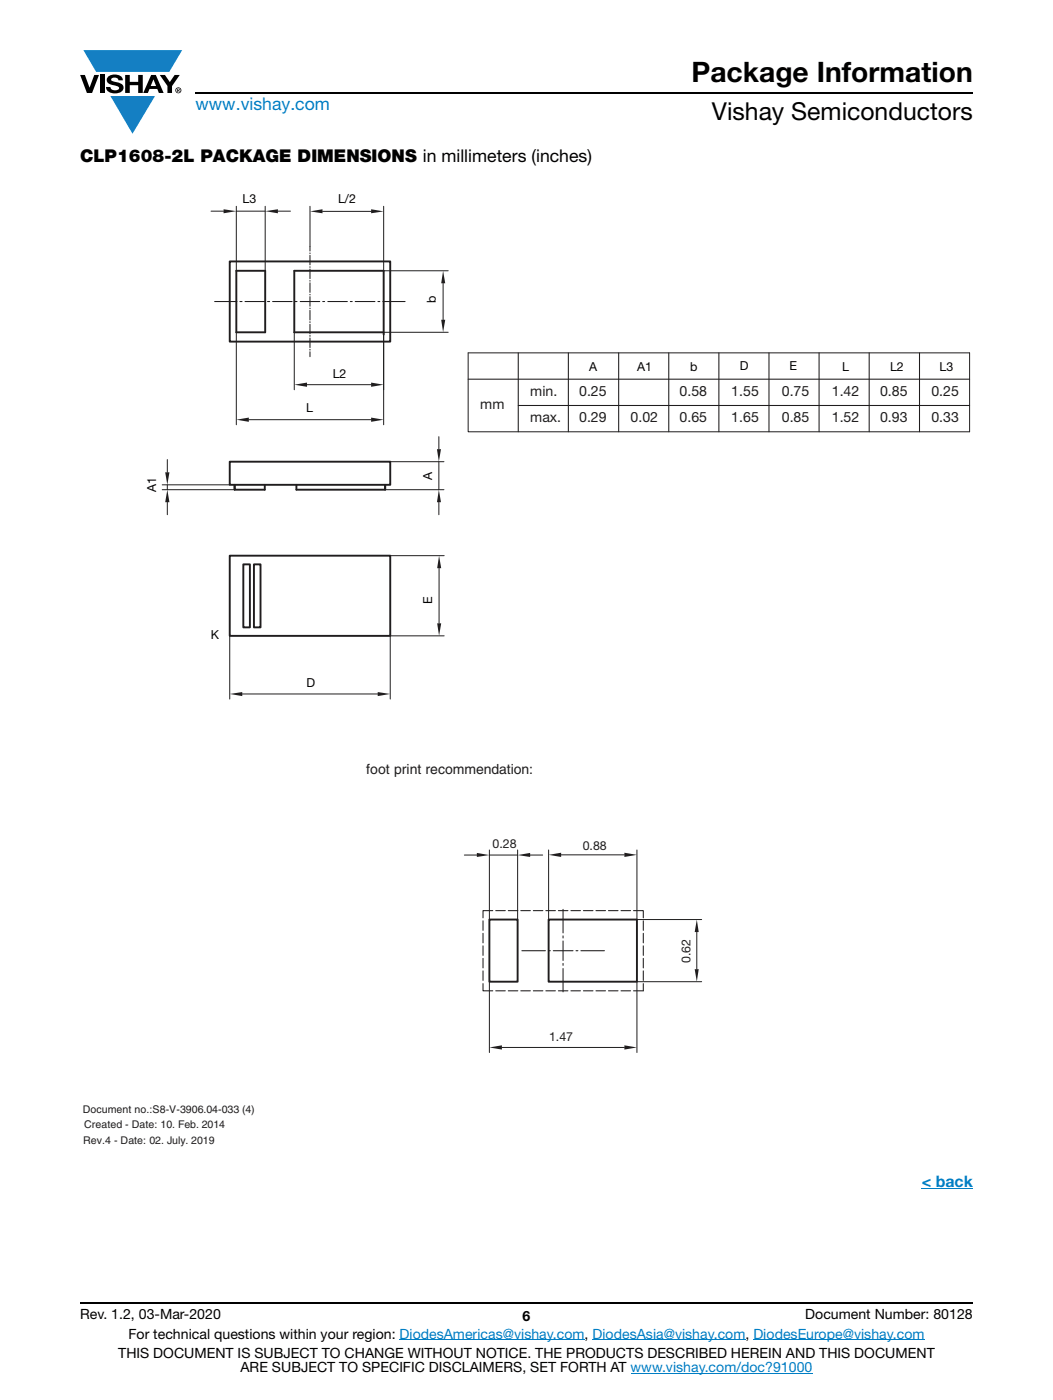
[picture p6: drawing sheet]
<svg xmlns="http://www.w3.org/2000/svg" width="210mm" height="279mm" viewBox="0 0 210 279" stroke-linecap="round" stroke-linejoin="round" font-family="sans-serif">
<g fill="#147fc3">
<path d="M16.6 10h19.7l-2.5 4.3h-1.2h-13.4z"/>
<path d="M22 19.2h8.9l-4.5 7.5z"/>
</g>
<g fill="#000">
<path d="M16 15h.9l1 2.5 .9-2.5h.9l-1.3 3.6h-1.1zM19.9 15h.9v3.6h-.9zM21.6 15.3a2.1 2.1 0 0 1 2.8 .3l.1 .4h-.9a.79 .79 0 0 0-.7-.5 .79 .79 0 0 0-.7 .4l.2 .3 1 .2a1.08 1.08 0 0 1 1.2 1 1.08 1.08 0 0 1-1.1 1.2 1.73 1.73 0 0 1-2.4-1.2h.9a.96 .96 0 0 0 .8 .6 .96 .96 0 0 0 1-.4 1.31 1.31 0 0 0-1.3-.6 1.03 1.03 0 0 1-1-.6 1.03 1.03 0 0 1 .1-1.1zM25 15h.9v1.3h1.7v-1.3h.9v3.6h-.9v-1.6h-1.7v1.6h-.9zM31.9 15h1l1 1.4 .9-1.4h1l-1.5 2.2v1.4h-.9v-1.4z"/>
<path d="M30.6 15.8l.5 1.4h-1zM30.1 15l-1.5 3.6h.9l.3-.8h1.6l.3 .8h.9l-1.5-3.6z"/>
<path d="M35.5 17.8h.2v.2h-.2zM35.3 17.7v.7h.2v-.3l.3 .3-.1-.3 .1-.2v-.2z"/>
<path d="M35.1 18a.46 .46 0 0 1 .9 0 .46 .46 0 0 1-.9 0zM35 18a.6 .6 0 0 0 1.2 0 .6 .6 0 0 0-1.2 0z"/>
</g>
<path d="M39 18.6h155M16 260h178" fill="none" stroke="#000" stroke-width=".36"/>
<path d="M79.7 267.4h36.9M118.2 267.4h30.5M125.8 274h36.2M150.2 267.4h34.2" fill="none" stroke="#007ec4" stroke-width=".2"/>
<path d="M183.7 237.1h.2z" fill="#007ec4"/>
<path d="M183.8 237.1h10.2" fill="none" stroke="#007ec4" stroke-width=".2"/>
<path d="M16.5 38.5h177v190.3h-177z" fill="#fff"/>
<path d="M47.1 54h5.8v12.3h-5.8zM76.5 66.3h-17.8v-12.3h17.8v12.8M45.8 92.1h32v4.7h-32zM52.8 96.8v.9h-6v-.9v.9M59.1 96.8v.9h17.7v-.9v.9M45.8 110.9h32v16h-32z" fill="none" stroke="#201d1e" stroke-width=".38"/>
<path d="M42.1 42.1h2.5M47.1 41.2v12.8M47.1 42.1h5.8M52.9 41.2v12.8M55.4 42.1h2.5" fill="none" stroke="#201d1e" stroke-width=".2"/>
<g fill="#201d1e">
<path d="M44.6 41.8l2.5 .3-2.5 .5z"/>
<path d="M52.9 42.1l2.5-.3v.8z"/>
</g>
<path d="M45.8 126.9v12.6M48.3 138.5h27M77.8 126.9v12.6" fill="none" stroke="#201d1e" stroke-width=".2"/>
<g fill="#201d1e">
<path d="M45.8 138.5l2.5-.4v.8z"/>
<path d="M75.3 138.1l2.5 .4-2.5 .4z"/>
</g>
<path d="M76.8 97.7h11.7M77.8 92.1h10.7M87.5 87.1v2.5M87.5 92.1v5.6M87.5 100.2v2.5" fill="none" stroke="#201d1e" stroke-width=".2"/>
<g fill="#201d1e">
<path d="M87.5 97.7l.4 2.5h-.8z"/>
<path d="M87.1 89.6h.8l-.4 2.5z"/>
</g>
<path d="M77.8 110.9h10.8M87.6 113.4v11M77.8 126.9h10.8" fill="none" stroke="#201d1e" stroke-width=".2"/>
<g fill="#201d1e">
<path d="M87.2 124.4h.8l-.4 2.5z"/>
<path d="M87.6 110.9l.4 2.5h-.8z"/>
</g>
<path d="M58.7 66.3v11.5M61.2 76.8h12.8M76.5 66.3v11.5" fill="none" stroke="#201d1e" stroke-width=".2"/>
<g fill="#201d1e">
<path d="M58.7 76.8l2.5-.4v.8z"/>
<path d="M74 76.4l2.5 .4-2.5 .4z"/>
</g>
<path d="M45.8 52.2h32v16h-32z" fill="none" stroke="#201d1e" stroke-width=".38"/>
<path d="M76.5 54h12.9M88.4 56.5v7.3M76.5 66.3h12.9" fill="none" stroke="#201d1e" stroke-width=".2"/>
<g fill="#201d1e">
<path d="M88 63.8h.8l-.4 2.5z"/>
<path d="M88.4 54l.4 2.5h-.8z"/>
</g>
<g fill="none" stroke="#201d1e" stroke-width=".21">
<path d="M61.8 49.2v.9M61.8 50.5v.1M61.8 50.9v2M61.8 53.2v.2M61.8 53.7v1.9M61.8 56v.1M61.8 56.5v1.9M61.8 58.7v.2M61.8 59.2v1.9M42.8 60.2h4.5M47.8 60.2h.5M48.9 60.2h3.9"/>
<path d="M53.3 60.2h.5M54.4 60.2h3.9M58.9 60.2h.3M59.9 60.2h3.9M61.8 61.5v.1M61.8 62v1.9M61.8 64.2v.2M61.8 64.7v1.9M61.8 67v.1M61.8 67.5v1.9M61.8 69.7v.2M61.8 70.2v1"/>
<path d="M64.4 60.2h.3M65.4 60.2h3.9M69.9 60.2h.3M70.8 60.2h4M75.4 60.2h.3M76.3 60.2h4.5"/>
</g>
<path d="M61.8 41.2v8M64.3 42.2h9.7M76.5 41.2v12.8" fill="none" stroke="#201d1e" stroke-width=".2"/>
<g fill="#201d1e">
<path d="M74 41.8l2.5 .4-2.5 .4z"/>
<path d="M61.8 42.2l2.5-.4v.8z"/>
</g>
<path d="M47.1 66.3v18.5M76.5 66.3v18.5M49.6 83.8h24.4" fill="none" stroke="#201d1e" stroke-width=".2"/>
<g fill="#201d1e">
<path d="M47.1 83.8l2.5-.5v.9z"/>
<path d="M74 83.3l2.5 .5-2.5 .4z"/>
</g>
<path d="M32.3 97.7h14.5M32.3 96.8h13.5M33.4 91.7v2.6M33.4 96.8v.9M33.4 100.2v2.5" fill="none" stroke="#201d1e" stroke-width=".2"/>
<g fill="#201d1e">
<path d="M33.4 97.7l.4 2.5h-.9z"/>
<path d="M32.9 94.3h.9l-.4 2.5z"/>
</g>
<path d="M48.5 112.6h1.3v12.6h-1.3zM50.6 112.6h1.4v12.6h-1.4zM97.6 183.5h5.6v12.4h-5.6zM109.4 183.5h17.6v12.4h-17.6z" fill="none" stroke="#201d1e" stroke-width=".38"/>
<g fill="none" stroke="#201d1e" stroke-width=".21">
<path d="M93.4 75.7h100M103.3 70.4v15.8M113.3 70.4v15.8M123.4 70.4v15.8M133.4 70.4v15.8M143.4 70.4v15.8M153.3 70.4v15.8M163.3 70.4v15.8M173.3 70.4v15.8M183.4 70.4v15.8M103.3 80.9h90.1zM96.3 196.3v1.4h2"/>
<path d="M96.3 183.8v1.9M96.3 186.3v1.9M96.3 188.8v1.9M96.3 191.3v1.9M96.3 193.8v1.9M98.3 181.7h-2v1.5M98.9 181.7h1.9M98.9 197.7h1.9M101.4 181.7h1.9M101.4 197.7h1.9M103.9 181.7h1.9M103.9 197.7h1.9"/>
<path d="M104.1 189.7h4.7M106.4 181.7h1.9M106.4 197.7h1.9M108.8 197.7h2M108.8 181.7h2M109.4 189.7h.3M110.3 189.7h4M111.3 197.7h2M111.3 181.7h2M112.3 181.5v4.7M112.3 186.8v.4M112.3 187.8v3.9"/>
<path d="M112.3 192.3v.4M112.3 193.3v4.7M113.8 197.7h1.9M113.8 181.7h1.9M114.9 189.7h.3M115.8 189.7h4.7M116.3 197.7h1.9M116.3 181.7h1.9M118.8 181.7h1.9M118.8 197.7h1.9M121.3 197.7h1.9M121.3 181.7h1.9"/>
<path d="M123.8 197.7h1.9M123.8 181.7h1.9M126.3 181.7h2v1.5M128.3 183.8v1.9M128.3 186.3v1.9M128.3 188.8v1.9M128.3 191.3v1.9M128.3 193.8v1.9M128.3 196.3v1.4h-2"/>
</g>
<path d="M93.4 70.4h100v15.8h-100zM92.6 170.6h2.5M97.6 169.6v13.9M97.6 170.6h5.6M103.2 169.6v13.9M105.7 170.6h2.5" fill="none" stroke="#201d1e" stroke-width=".2"/>
<g fill="#201d1e">
<path d="M95.1 170.2l2.5 .4-2.5 .4z"/>
<path d="M103.2 170.6l2.5-.4v.8z"/>
</g>
<path d="M109.4 169.6v13.9M111.9 170.6h12.6M127 169.6v13.9" fill="none" stroke="#201d1e" stroke-width=".2"/>
<g fill="#201d1e">
<path d="M109.4 170.6l2.5-.4v.8z"/>
<path d="M124.5 170.2l2.5 .4-2.5 .4z"/>
</g>
<path d="M97.6 195.9v14.2M127 195.9v14.2M100.1 209h24.4" fill="none" stroke="#201d1e" stroke-width=".2"/>
<g fill="#201d1e">
<path d="M97.6 209l2.5-.4v.9z"/>
<path d="M124.5 208.6l2.5 .4-2.5 .5z"/>
</g>
<path d="M127 195.9h12.9M127 183.5h12.9M138.9 186v7.4" fill="none" stroke="#201d1e" stroke-width=".2"/>
<g fill="#201d1e">
<path d="M138.5 193.4h.8l-.3 2.5z"/>
<path d="M139 183.5l.3 2.5h-.8z"/>
</g>
<text font-size="5.6" x="137.9" y="16.4">Package Information</text>
<text font-size="4.9" x="142" y="23.9">Vishay Semiconductors</text>
<text font-size="3.5" fill="#007ec4" x="39" y="22">www.vishay.com</text>
<text font-size="3.5" x="16" y="32.3">CLP1608-2L PACKAGE DIMENSIONS in millimeters (inches)</text>
<text font-size="3.2" fill="#007ec4" x="183.8" y="236.9">&lt; back</text>
<g font-size="2.8" fill="#201d1e">
<text x="95.8" y="81.6">mm</text>
<text x="105.7" y="79">min.</text>
<text x="115.5" y="79">0.25</text>
<text x="135.5" y="79">0.58</text>
<text x="145.8" y="79">1.55</text>
<text x="155.9" y="79">0.75</text>
<text x="165.9" y="79">1.42</text>
<text x="175.5" y="79">0.85</text>
<text x="185.7" y="79">0.25</text>
<text x="105.7" y="84.2">max.</text>
<text x="115.5" y="84.3">0.29</text>
<text x="125.7" y="84.3">0.02</text>
<text x="135.5" y="84.3">0.65</text>
<text x="145.8" y="84.3">1.65</text>
<text x="155.9" y="84.3">0.85</text>
<text x="165.9" y="84.3">1.52</text>
<text x="175.5" y="84.3">0.93</text>
<text x="185.7" y="84.3">0.33</text>
<text x="73" y="154.5">foot print recommendation:</text>
</g>
<g font-size="2.8">
<text x="16" y="263.3">Rev. 1.2, 03-Mar-2020</text>
<text x="104.2" y="263.6">6</text>
<text x="160.6" y="263.3">Document Number: 80128</text>
<text x="25.6" y="267.1">For technical questions within your region: DiodesAmericas@vishay.com, DiodesAsia@vishay.com, DiodesEurope@vishay.com</text>
<text x="23.6" y="271">THIS DOCUMENT IS SUBJECT TO CHANGE WITHOUT NOTICE. THE PRODUCTS DESCRIBED HEREIN AND THIS DOCUMENT</text>
<text x="48" y="273.8">ARE SUBJECT TO SPECIFIC DISCLAIMERS, SET FORTH AT www.vishay.com/doc?91000</text>
</g>
<g font-size="2.5" fill="#040503">
<text x="48.4" y="40.6">L3</text>
<text x="67.4" y="40.6">L/2</text>
<text x="86.9" y="60.5" transform="rotate(-90 86.9 60.5)">b</text>
<text x="66.3" y="75.5">L2</text>
<text x="117.5" y="74.1">A</text>
<text x="127" y="74.1">A1</text>
<text x="137.6" y="74.1">b</text>
<text x="147.5" y="73.9">D</text>
<text x="157.4" y="73.9">E</text>
<text x="168" y="74.1">L</text>
<text x="177.5" y="74.1">L2</text>
<text x="187.4" y="74.1">L3</text>
<text x="61.1" y="82.2">L</text>
<text x="86.2" y="95.8" transform="rotate(-90 86.2 95.8)">A</text>
<text x="31.2" y="98.3" transform="rotate(-90 31.2 98.3)">A1</text>
<text x="86.2" y="120.5" transform="rotate(-90 86.2 120.5)">E</text>
<text x="42.1" y="127.5">K</text>
<text x="61.1" y="137.1">D</text>
</g>
<g font-size="2.5" fill="#201d1e">
<text x="98.2" y="169.3">0.28</text>
<text x="116.2" y="169.7">0.88</text>
<text x="137.7" y="192.3" transform="rotate(-90 137.7 192.3)">0.62</text>
<text x="109.5" y="207.8">1.47</text>
</g>
<g font-size="2.1" fill="#201d1e">
<text x="16.5" y="222">Document no.:S8-V-3906.04-033 (4)</text>
<text x="16.8" y="225.2">Created - Date: 10. Feb. 2014</text>
<text x="16.6" y="228.4">Rev.4 - Date: 02. July. 2019</text>
</g>
</svg>
